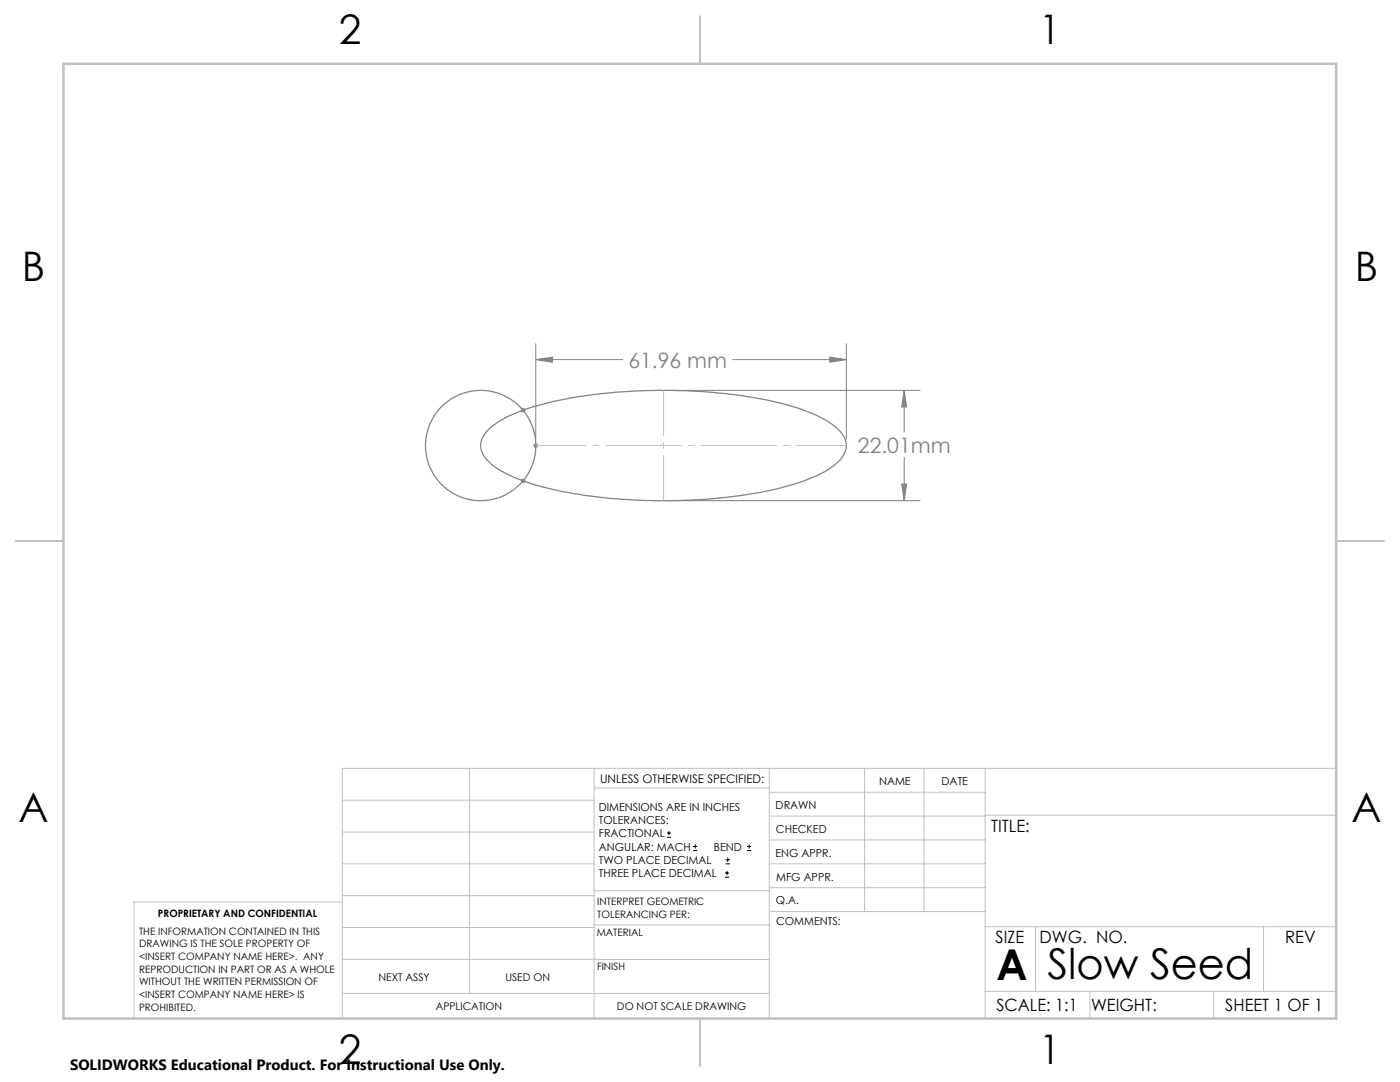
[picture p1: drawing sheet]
<svg xmlns="http://www.w3.org/2000/svg" width="279mm" height="216mm" viewBox="0 0 279 216" stroke-linecap="round" stroke-linejoin="round" font-family="sans-serif">
<g fill="none" stroke="#000" stroke-width=".2">
<path d="M133.1 167.1h.8M133.1 166.2h.8M133.5 165.8v.9M138.3 169.7h.8M138.3 168.9h.8M138.7 168.5v.8M144.7 175h.8M144.7 174.2h.8M144.8 172.4h.9M144.8 171.6h.9M145.1 173.8v.8M145.2 171.1v.9"/>
<path d="M149.1 169.7h.8M149.1 168.9h.8M149.5 168.5v.8"/>
</g>
<g fill="none" stroke="#808080" stroke-width=".2">
<path d="M106.9 71.8l3.3-.5v1zM106.9 68.6v19M106.9 71.8h17.3M133.7 77.9h49.9M146.2 71.8h22.7M165.6 71.3l3.3 .5-3.3 .5zM168.9 68.6v19M180.4 77.9l.5 3.3h-.9zM180.4 77.9v8.3M103.9 96h1M103.9 81.8h1M104 95.6l.7 .7"/>
<path d="M104 81.5l.7 .7M104.4 81.4v1M104.4 95.5v.9M104.7 95.6l-.7 .7M104.7 81.5l-.7 .7M106.4 88.9h1M106.6 88.5l.7 .8M106.9 88.4v1M107.3 88.5l-.7 .8M133.7 99.9h49.9M180 96.6h.9l-.5 3.3zM180.4 91.3v8.6"/>
</g>
<g fill="none" stroke="#808080" stroke-width=".25">
<path d="M97.3 85.9a22.2 22.2 0 0 1 9.8-4.9 102.8 102.8 0 0 1 36.3-2.6 63.5 63.5 0 0 1 19.4 4.4 11.4 11.4 0 0 1 5.8 4.6 4.1 4.1 0 0 1-1.4 4.8 24.8 24.8 0 0 1-10.8 5 107.3 107.3 0 0 1-38.5 1.8 52 52 0 0 1-17.4-4.8 8 8 0 0 1-4.5-4.6 4.1 4.1 0 0 1 1.3-3.7z"/>
<circle cx="95.9" cy="88.9" r="11"/>
</g>
<path d="M132.4 77.9v22" fill="none" stroke="#c0c0c0" stroke-width=".2" stroke-dasharray="15.2 1.3 1.3 1.3" stroke-dashoffset="6.1" stroke-linecap="butt"/>
<path d="M107 88.9h61.9" fill="none" stroke="#c0c0c0" stroke-width=".2" stroke-dasharray="15.2 1.3 1.3 1.3" stroke-dashoffset="5.2" stroke-linecap="butt"/>
<g fill="none" stroke="#c0c0c0" stroke-width=".2">
<path d="M68.3 159.7h50.3M93.7 153.3v44.9M118.6 153.3v49.9M118.6 157.2h34.9M153.5 153.3v49.9M153.5 158.1h43.1M172.5 153.3v28.6M184.4 153.3v28.6M196.6 153.3v49.9M266.7 153.3h-198.4v49.9M68.3 178.7h50.3M68.3 172.4h50.3"/>
<path d="M68.3 166h50.3M68.3 180h-41.6v23.2M118.6 177.7h35M153.5 167.6h43.1M153.5 162.8h43.1M153.5 172.4h43.1M153.5 177.1h43.1M196.6 162.7h70.1M68.3 198.2h85.2M68.3 191.4l85.2 .1M68.3 185.1h50.3M118.6 184.6h35"/>
<path d="M153.6 181.9h43M196.6 197.8h70.1M196.6 184.9h70.1M206.7 184.9v12.9M217.5 197.8v5.4M242.2 197.8v5.4M252.2 184.9v12.9"/>
</g>
<path d="M139.7 3.2v9.5M3.1 107.9h9.6M266.7 107.9h9.5M139.7 203.2v9.6" fill="none" stroke="#c0c0c0" stroke-width=".25"/>
<path d="M12.7 12.7h254v190.5h-254z" fill="none" stroke="#c0c0c0" stroke-width=".5"/>
<path d="M180.4 77.9l.5 3.3h-.9zM180 96.6h.9l-.5 3.3zM106.9 71.8l3.3-.5v1zM165.6 71.3l3.3 .5-3.3 .5z" fill="#808080"/>
<g font-size="8.5">
<text x="198.9" y="195.5">A</text>
<text x="209.1" y="195.4">Slow Seed</text>
</g>
<g font-size="8.1">
<text x="67.6" y="8.9">2</text>
<text x="207.3" y="8.9">1</text>
<text x="4.4" y="56.1">B</text>
<text x="270.4" y="56.1">B</text>
<text x="3.7" y="164.1">A</text>
<text x="269.7" y="164.1">A</text>
<text x="67.6" y="212.4">2</text>
<text x="207.3" y="212.4">1</text>
</g>
<g font-size="4.2" fill="#808080">
<text x="125.4" y="73.4">61.96 mm</text>
<text x="171.2" y="90.3">22.01mm</text>
</g>
<g font-size="3.4">
<text x="197.8" y="166">TITLE:</text>
<text x="198.7" y="188.1">SIZE</text>
<text x="207.5" y="188.1">DWG. NO.</text>
<text x="256.5" y="188.2">REV</text>
<text x="198.8" y="201.7">SCALE: 1:1</text>
<text x="217.7" y="201.8">WEIGHT:</text>
<text x="244.5" y="201.7">SHEET 1 OF 1</text>
</g>
<text font-size="3" x="14" y="213.5">SOLIDWORKS Educational Product. For Instructional Use Only.</text>
<text font-size="2.4" x="119.8" y="156.2">UNLESS OTHERWISE SPECIFIED:</text>
<g font-size="2.2">
<text x="119.5" y="161.8">DIMENSIONS ARE IN INCHES</text>
<text x="154.8" y="161.4">DRAWN</text>
<text x="175.4" y="156.6">NAME</text>
<text x="187.9" y="156.7">DATE</text>
<text x="119.5" y="164.4">TOLERANCES:</text>
<text x="119.5" y="167.1">FRACTIONAL</text>
<text x="154.9" y="166.3">CHECKED</text>
<text x="119.5" y="169.7">ANGULAR: MACH</text>
<text x="119.5" y="172.4">TWO PLACE DECIMAL</text>
<text x="142.5" y="169.7">BEND</text>
<text x="154.8" y="170.9">ENG APPR.</text>
<text x="119.5" y="175">THREE PLACE DECIMAL</text>
<text x="154.9" y="175.7">MFG APPR.</text>
<text x="154.9" y="180.4">Q.A.</text>
<text x="154.9" y="184.6">COMMENTS:</text>
</g>
<g font-size="2.1">
<text x="75.5" y="195.7">NEXT ASSY</text>
<text x="100.9" y="195.7">USED ON</text>
<text x="86.9" y="201.5">APPLICATION</text>
<text x="123.1" y="201.6">DO NOT SCALE DRAWING</text>
</g>
<g font-size="2">
<text x="31.5" y="182.9">PROPRIETARY AND CONFIDENTIAL</text>
<text x="119.2" y="180.6">INTERPRET GEOMETRIC</text>
<text x="119.2" y="183.1">TOLERANCING PER:</text>
<text x="27.8" y="186.5">THE INFORMATION CONTAINED IN THIS</text>
<text x="27.8" y="189">DRAWING IS THE SOLE PROPERTY OF</text>
<text x="27.8" y="191.6">&lt;INSERT COMPANY NAME HERE&gt;. ANY</text>
<text x="119.1" y="186.7">MATERIAL</text>
<text x="27.8" y="194.1">REPRODUCTION IN PART OR AS A WHOLE</text>
<text x="27.8" y="196.6">WITHOUT THE WRITTEN PERMISSION OF</text>
<text x="119.1" y="193.5">FINISH</text>
<text x="27.8" y="199.1">&lt;INSERT COMPANY NAME HERE&gt; IS</text>
<text x="27.8" y="201.7">PROHIBITED.</text>
</g>
</svg>
